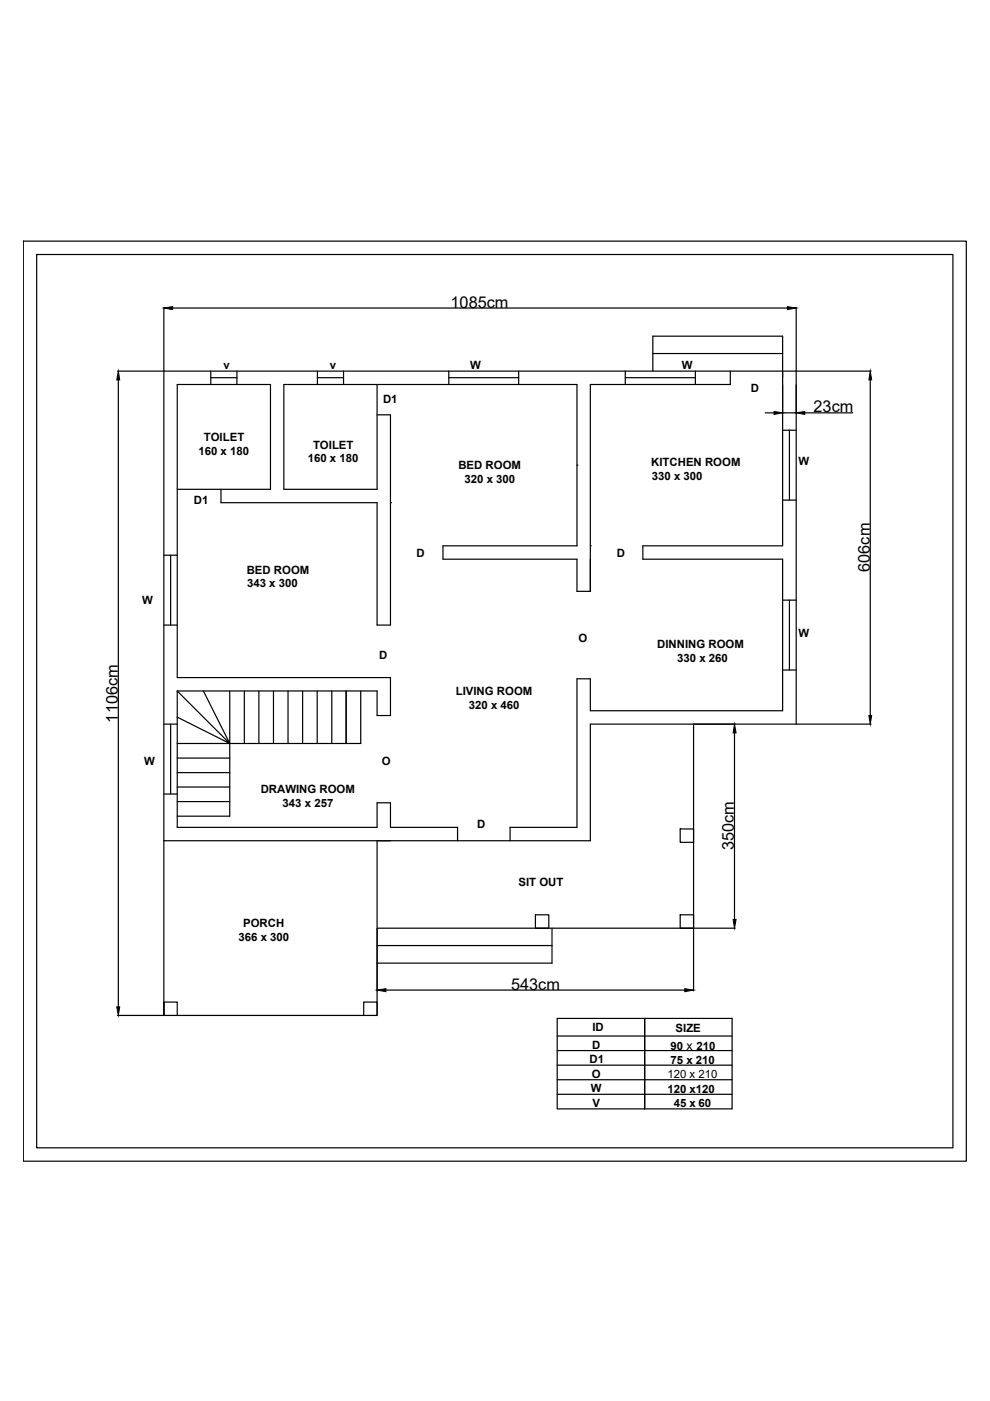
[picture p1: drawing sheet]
<svg xmlns="http://www.w3.org/2000/svg" width="210mm" height="297mm" viewBox="0 0 210 297" stroke-linecap="round" stroke-linejoin="round" font-family="sans-serif">
<!-- layer: 0 -->
<g fill="none" stroke="#000" stroke-width=".25">
<path d="M4.9 51.1h200v195.1h-200zM7.8 54h194.2v189.4h-194.2zM24.9 78.7h9.8M34.7 65.2v13.4M36.6 65.3h130.3M44.7 78.7v2.8M50.2 78.7v2.8M67.3 78.7v2.8M72.8 78.7v2.8M95.2 78.7v2.8M110 78.7v2.8M132.6 78.7v2.8"/>
<path d="M138.4 78.7v-7.4h27.5v44.4h-29.6v2.9h29.6v32.1h-40.7v-6.8h-2.9v31.5h-14.2v2.9M138.4 75h27.5M147.4 78.7v2.8M154.8 78.7v2.8h-29.6v34.2M168.8 65.2v13.4M168.9 78.7h15.8M25.1 80.5v133M44.7 80.1h5.5M67.3 80.1h5.5M80 81.5v22.2h-19.8v-22.2h62.1v34.2h-28.4v2.9h28.4v6.8h2.9M80 88h2.8v44.5h-2.8v-25.9h-33.2v-2.9M95.2 80.1h14.8"/>
<path d="M122.3 98.6h.1M132.6 80.1h14.8M162.2 87.5h1.9M165.9 91.2h2.9M165.9 87.5h2.9M167.4 91.2v14.8M170.6 87.5h10.2M184.5 80.5v71.2M34.7 117.7h2.9M36.2 117.7v14.8M37.6 103.7h19.7v-22.2h-19.7v62.2h45.2v8h-2.8v-5.2h-42.4M82.8 106.6h.1"/>
<path d="M125.2 115.7h.1M125.2 115.7v9.7M125.2 118.6v6.8M165.9 106h2.9M34.7 132.5h2.9M165.9 127.2h2.9M167.4 127.2v14.9M34.7 153.5h2.9M36.2 153.5v14.8M37.6 146.5l11.1 11.1-11.1-5.6M37.6 146.5v28.9h42.4v-5.2h2.8v5.2h14.2v2.9M43.1 146.5l5.6 11.1"/>
<path d="M48.7 146.5v26.5h-11.1M51.8 146.5v11.1M54.9 146.5v11.1M58 146.5v11.1M61.1 146.5v11.1M64.2 146.5v11.1M67.3 146.5v11.1M70.3 146.5v11.1M73.4 146.5v11.1M76.5 146.5v11.1h-38.9M147.1 153.5v43.3h-67.1M155.7 155.4v39.5"/>
<path d="M165.9 142.1h2.9M168.8 153.5v-74.8h-134.1v99.6M184.7 153.5h-59.5v24.8h-45.2v37h-45.3v-37M34.7 178.3h48.1M34.7 168.3h2.9M37.6 160.9h.1M37.6 160.7h11.1M37.6 163.8h11.1M37.6 166.9h11.1M37.6 170h11.1M144.2 175.8h2.9v2.8h-2.9zM80 196.9v13.2"/>
<path d="M113.5 194h2.9v2.8h-2.9zM117 196.8v7.4h-37M144.2 194h2.9v2.8h-2.9zM147.1 196.9v13.2M147.1 196.8h8.8M24.9 215.3h9.8M34.7 212.5v2.8v-2.8h2.9v2.8M77.1 215.3v-2.8h2.9v2.8M80 200.5h37M81.8 209.9h63.4M118.1 215.9h37.1v19.2h-37.1zM118.1 219.7h37.1"/>
<path d="M136.7 215.9v19.2v-19.2M118.1 222.7h37.1M118.1 225.8h37.1M118.1 228.9h37.1M118.1 232h37.1"/>
</g>
<path d="M34.7 65.3l1.9-.3v.6zM166.9 65l1.9 .3-1.9 .3zM25.1 78.7l.3 1.8h-.6zM164.1 87.2l1.8 .3-1.8 .4zM168.8 87.5l1.8-.3v.7zM184.5 78.7l.3 1.8h-.6zM155.7 153.5l.4 1.9h-.7zM184.2 151.7h.6l-.3 1.8zM155.4 194.9h.7l-.4 1.9zM24.8 213.5h.6l-.3 1.8zM80 209.9l1.8-.3v.7zM145.2 209.6l1.9 .3-1.9 .4z" fill="#000" stroke="#000" stroke-width=".21"/>
<g font-size="3.5">
<text x="95.5" y="65.2">1085cm</text>
<text x="172.5" y="87.4">23cm</text>
<text x="184.4" y="121.2" transform="rotate(-90 184.4 121.2)">606cm</text>
<text x="25" y="153.2" transform="rotate(-90 25 153.2)">1106cm</text>
<text x="155.6" y="180.3" transform="rotate(-90 155.6 180.3)">350cm</text>
<text x="108.4" y="209.8">543cm</text>
</g>
<g font-size="2.4">
<text x="47.4" y="78.2">v</text>
<text x="70" y="78.2">v</text>
<text x="99.7" y="78.2">W</text>
<text x="144.6" y="78.2">W</text>
<text x="159.2" y="83.1">D</text>
<text x="81.2" y="85.5">D1</text>
<text x="43.2" y="93.6">TOILET</text>
<text x="66.4" y="95.2">TOILET</text>
<text x="42.1" y="96.5">160 x 180</text>
<text x="65.3" y="98">160 x 180</text>
<text x="97.2" y="99.5">BED ROOM</text>
<text x="138.1" y="98.8">KITCHEN ROOM</text>
<text x="138.2" y="101.7">330 x 300</text>
<text x="169.3" y="98.6">W</text>
<text x="41.1" y="106.9">D1</text>
<text x="98.5" y="102.4">320 x 300</text>
<text x="88.3" y="118">D</text>
<text x="130.8" y="118.1">D</text>
<text x="52.3" y="121.6">BED ROOM</text>
<text x="52.4" y="124.5">343 x 300</text>
<text x="30.1" y="128">W</text>
<text x="122.6" y="136.1">O</text>
<text x="139.3" y="137.4">DINNING ROOM</text>
<text x="169.3" y="135.1">W</text>
<text x="80.4" y="139.6">D</text>
<text x="143.6" y="140.3">330 x 260</text>
<text x="96.6" y="147.4">LIVING ROOM</text>
<text x="99.4" y="150.3">320 x 460</text>
<text x="30.6" y="162.2">W</text>
<text x="80.9" y="162.2">O</text>
<text x="55.3" y="168.1">DRAWING ROOM</text>
<text x="59.9" y="171">343 x 257</text>
<text x="101.2" y="175.6">D</text>
<text x="109.9" y="187.8">SIT OUT</text>
<text x="51.5" y="196.6">PORCH</text>
<text x="50.6" y="199.5">366 x 300</text>
<text x="125.6" y="218.6">ID</text>
<text x="143.2" y="218.7">SIZE</text>
<text x="125" y="225.4">D1</text>
<text x="125.5" y="222.3">D</text>
<text x="142.2" y="222.6">90 x 210</text>
<text x="142.2" y="225.5">75 x 210</text>
<text x="125.3" y="231.6">W</text>
<text x="125.5" y="228.5">O</text>
<text x="141.5" y="228.6">120 x 210</text>
<text x="141.5" y="231.7">120 x120</text>
<text x="125.6" y="234.6">V</text>
<text x="142.9" y="234.8">45 x 60</text>
</g>
</svg>
